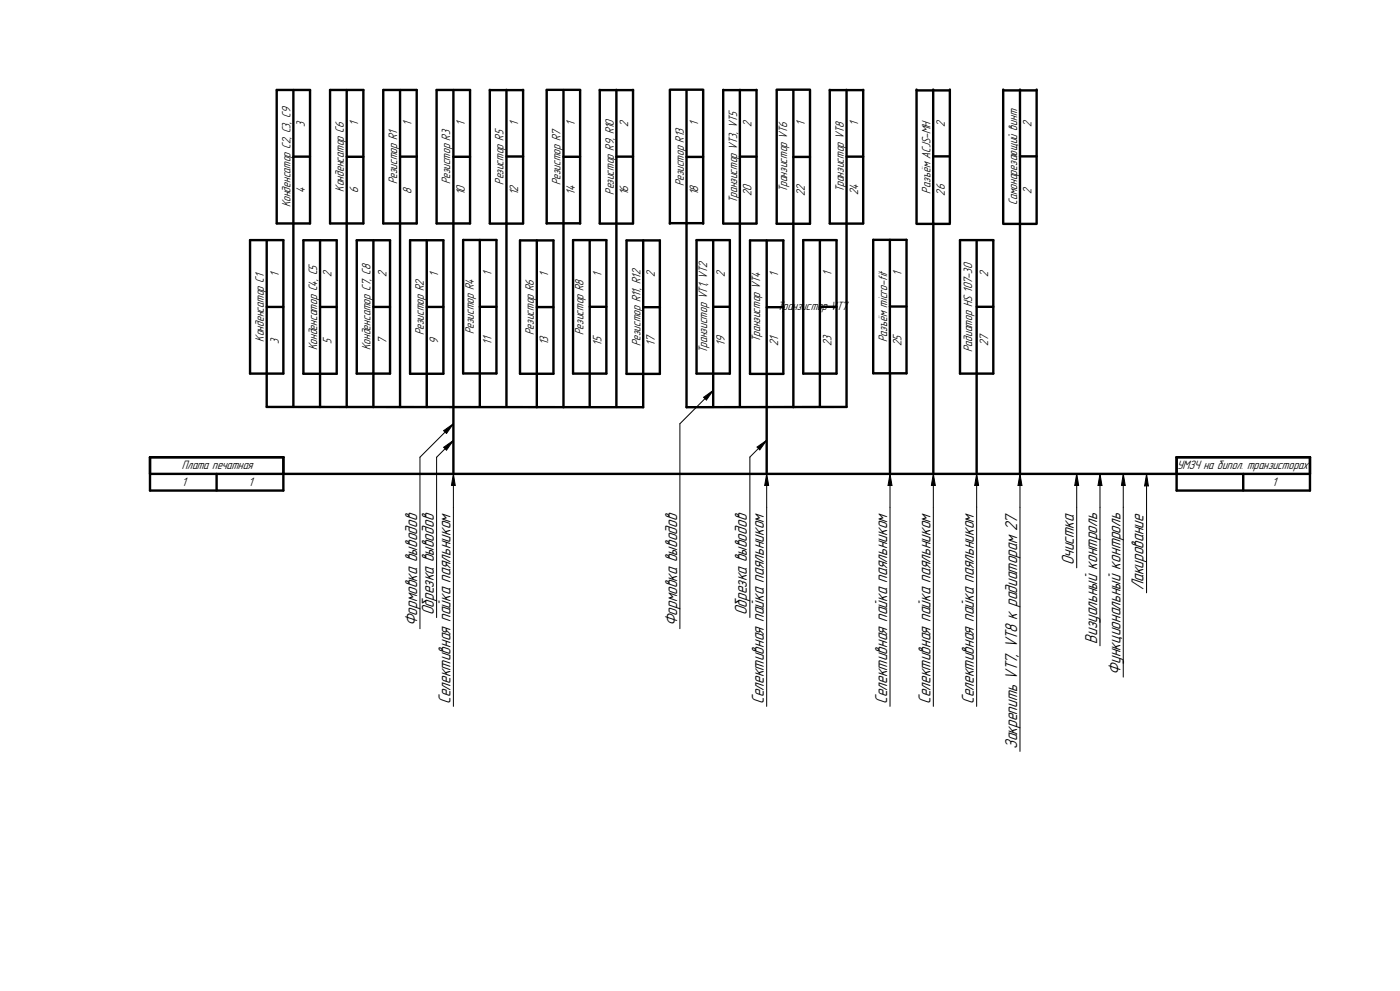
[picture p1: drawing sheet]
<svg xmlns="http://www.w3.org/2000/svg" width="420mm" height="297mm" viewBox="0 0 420 297" stroke-linecap="round" stroke-linejoin="round" font-family="sans-serif">
<g fill="none" stroke="#000" stroke-width=".72">
<path d="M83 27h10v40h-10zM88 27v95M99 27h10v40h-10zM104 27v95M115 27h10v40h-10zM120 27v95M131 27h10v40h-10zM136 27v115M146.9 27h10M146.9 26.9v40M151.9 26.9v95M156.9 26.9v40"/>
<path d="M164 26.9h10M164 27v40M169 27v95M174 27v40M179.9 27h10M179.9 26.9v40M184.9 26.9v95.1M189.9 26.9v40M201 26.9h9.9M201 27.1v40M210.9 27.1v40M217 27h9.9"/>
<path d="M217 26.9v40M222 26.9v95.1M226.9 26.9v40M233 27.1v40h10v-40M233 26.9h10M238 27.1v94.9M248.9 27h10.1M248.9 26.9v40M254 26.9v95.1h-48v-94.9M259 26.9v40M275 27.1h9.9M275 26.8v40"/>
<path d="M280 26.8v115.2M284.9 26.8v40M300.9 27.1h10.1M300.9 26.8v40M306 26.8v115.2M311 26.8v40M88 46.9h5M104 47h5M120 46.9h5M136 47h5M151.9 46.9h5M169 47h5"/>
<path d="M184.9 46.9h5M206 47h4.9M222 46.9h4.9M238 47h5M254 46.9h5M280 46.9h4.9M306 46.9h5M75 72h10v40h-10zM80 72v50h113v-49.9M91 72h10v40h-10zM96 72v50M107 72h10v40h-10z"/>
<path d="M112 72v50M123 72h10v40h-10zM128 72v50M138.9 71.9h10v40h-10zM143.9 71.9v50M146.9 67h10M156 72.1h10v39.9h-10zM161 72.1v49.9M164 66.9h10M171.9 72h10v40h-10zM176.9 72v50M179.9 67h10"/>
<path d="M188 72.1h10v40h-10zM201 66.9h9.9M209 72h9.9v40h-9.9zM214 72v50M217 67h9.9M225 72.1h10v40h-10zM230 72.1v69.9M241 72h10v40h-10zM246 72v50M248.9 67h10.1M262 71.9h9.9v40h-9.9zM267 71.9v40"/>
<path d="M275 67.1h9.9M288 72h10v40h-10zM293 72v70M300.9 67.1h10.1M80 92h5M96 92h5M112 92h5M128 92h5M143.9 91.9h5M161 92h5M176.9 91.9h5M193 92.1h5"/>
<path d="M214 91.9h4.9M230 92.1h5M246 91.9h5M267 91.9h4.9M293 91.9h5M267 111.9v30.1M45 137h40v10h-40zM353 137h40v10h-40zM45 142h348M65 142v5M373 142v5"/>
</g>
<g fill="none" stroke="#000" stroke-width=".3">
<path d="M211.1 119.1l2.9-2.1-2.1 2.9zM214 117l-10 10v61.4M133.1 129.1l2.9-2.1-2.1 2.9zM133.1 134.1l2.9-2.1-2.1 2.9zM136 127l-10 10v51.4M136 132l-5 5v48.1M227.1 134l2.9-2-2.1 2.8zM230 132l-5 5v48.1M136 142v69.7M136 142l.6 3.5h-1.2zM230 142l.6 3.5h-1.2zM230 142v69.7"/>
<path d="M267 142l.6 3.5h-1.2zM267 142v69.7M280 142l.6 3.5h-1.2zM280 142v69.7M293 142l.6 3.5h-1.2zM293 142v69.7M306 142l.6 3.5h-1.2zM306 142v83.2M323 142l.6 3.5h-1.2zM323 142v28.2M330 142l.6 3.5h-1.2zM330 142v51.5"/>
<path d="M337 142l.6 3.5h-1.2zM337 142v60.9M344 142.1v35.6M344 142.1l.5 3.5h-1.1z"/>
</g>
<g fill="#000">
<path d="M211.1 119.1l2.9-2.1-2.1 2.9zM133.1 129.1l2.9-2.1-2.1 2.9zM133.1 134.1l2.9-2.1-2.1 2.9zM227.1 134l2.9-2-2.1 2.8zM136 142l.6 3.5h-1.2zM230 142l.6 3.5h-1.2zM267 142l.6 3.5h-1.2zM280 142l.6 3.5h-1.2zM293 142l.6 3.5h-1.2zM306 142l.6 3.5h-1.2zM323 142l.6 3.5h-1.2zM330 142l.6 3.5h-1.2z"/>
<path d="M337 142l.6 3.5h-1.2zM344 142.1l.5 3.5h-1.1z"/>
</g>
<g font-size="4.9">
<text x="322.1" y="169.5" transform="rotate(-90 322.1 169.5)">Очистка</text>
<text x="343.1" y="177" transform="rotate(-90 343.1 177)">Лакирование</text>
<text x="130.1" y="184.4" transform="rotate(-90 130.1 184.4)">Обрезка выводов</text>
<text x="224.1" y="184.4" transform="rotate(-90 224.1 184.4)">Обрезка выводов</text>
<text x="125.1" y="187.7" transform="rotate(-90 125.1 187.7)">Формовка выводов</text>
<text x="203.1" y="187.7" transform="rotate(-90 203.1 187.7)">Формовка выводов</text>
<text x="329.1" y="192.9" transform="rotate(-90 329.1 192.9)">Визуальный контроль</text>
<text x="336.1" y="202.2" transform="rotate(-90 336.1 202.2)">Функциональный контроль</text>
<text x="135.1" y="211" transform="rotate(-90 135.1 211)">Селективная пайка паяльником</text>
<text x="229.1" y="211" transform="rotate(-90 229.1 211)">Селективная пайка паяльником</text>
<text x="266.1" y="211" transform="rotate(-90 266.1 211)">Селективная пайка паяльником</text>
<text x="279.1" y="211" transform="rotate(-90 279.1 211)">Селективная пайка паяльником</text>
<text x="292.1" y="211" transform="rotate(-90 292.1 211)">Селективная пайка паяльником</text>
<text x="305.1" y="224.5" transform="rotate(-90 305.1 224.5)">Закрепить VT7, VT8 к радиаторам 27</text>
</g>
<g font-size="3.5">
<text x="91.4" y="37.9" transform="rotate(-90 91.4 37.9)">3</text>
<text x="107.4" y="37.8" transform="rotate(-90 107.4 37.8)">1</text>
<text x="123.4" y="37.8" transform="rotate(-90 123.4 37.8)">1</text>
<text x="139.4" y="37.8" transform="rotate(-90 139.4 37.8)">1</text>
<text x="155.4" y="37.8" transform="rotate(-90 155.4 37.8)">1</text>
<text x="172.4" y="37.8" transform="rotate(-90 172.4 37.8)">1</text>
<text x="188.4" y="38.1" transform="rotate(-90 188.4 38.1)">2</text>
<text x="209.4" y="37.8" transform="rotate(-90 209.4 37.8)">1</text>
<text x="225.5" y="38.1" transform="rotate(-90 225.5 38.1)">2</text>
<text x="241.5" y="37.8" transform="rotate(-90 241.5 37.8)">1</text>
<text x="257.4" y="37.8" transform="rotate(-90 257.4 37.8)">1</text>
<text x="283.5" y="38" transform="rotate(-90 283.5 38)">2</text>
<text x="309.5" y="38" transform="rotate(-90 309.5 38)">2</text>
<text x="91.4" y="57.8" transform="rotate(-90 91.4 57.8)">4</text>
<text x="103.1" y="57.5" transform="rotate(-90 103.1 57.5)">Конденсатор C6</text>
<text x="107.4" y="58" transform="rotate(-90 107.4 58)">6</text>
<text x="119.1" y="55.3" transform="rotate(-90 119.1 55.3)">Резистор R1</text>
<text x="123.4" y="58" transform="rotate(-90 123.4 58)">8</text>
<text x="139.4" y="58.6" transform="rotate(-90 139.4 58.6)">10</text>
<text x="155.4" y="58.6" transform="rotate(-90 155.4 58.6)">12</text>
<text x="172.4" y="58.3" transform="rotate(-90 172.4 58.3)">14</text>
<text x="188.4" y="58.5" transform="rotate(-90 188.4 58.5)">16</text>
<text x="209.4" y="58.5" transform="rotate(-90 209.4 58.5)">18</text>
<text x="225.5" y="58.9" transform="rotate(-90 225.5 58.9)">20</text>
<text x="241.5" y="58.9" transform="rotate(-90 241.5 58.9)">22</text>
<text x="257.4" y="58.5" transform="rotate(-90 257.4 58.5)">24</text>
<text x="279.1" y="58" transform="rotate(-90 279.1 58)">Разъём ACJS-MH</text>
<text x="283.5" y="58.6" transform="rotate(-90 283.5 58.6)">26</text>
<text x="309.5" y="58" transform="rotate(-90 309.5 58)">2</text>
<text x="305.1" y="61.4" transform="rotate(-90 305.1 61.4)">Самонарезающий винт</text>
<text x="83.6" y="82.9" transform="rotate(-90 83.6 82.9)">1</text>
<text x="99.4" y="83.1" transform="rotate(-90 99.4 83.1)">2</text>
<text x="115.9" y="83.1" transform="rotate(-90 115.9 83.1)">2</text>
<text x="131.4" y="82.9" transform="rotate(-90 131.4 82.9)">1</text>
<text x="147.4" y="82.8" transform="rotate(-90 147.4 82.8)">1</text>
<text x="164.4" y="82.9" transform="rotate(-90 164.4 82.9)">1</text>
<text x="180.4" y="82.9" transform="rotate(-90 180.4 82.9)">1</text>
<text x="196.4" y="83.1" transform="rotate(-90 196.4 83.1)">2</text>
<text x="217.5" y="83.1" transform="rotate(-90 217.5 83.1)">2</text>
<text x="233.5" y="82.9" transform="rotate(-90 233.5 82.9)">1</text>
<text x="249.4" y="82.8" transform="rotate(-90 249.4 82.8)">1</text>
<text x="270.5" y="82.8" transform="rotate(-90 270.5 82.8)">1</text>
<text x="296.5" y="83" transform="rotate(-90 296.5 83)">2</text>
<text x="127.1" y="100.5" transform="rotate(-90 127.1 100.5)">Резистор R2</text>
<text x="79.1" y="102.4" transform="rotate(-90 79.1 102.4)">Конденсатор C1</text>
<text x="83.6" y="103" transform="rotate(-90 83.6 103)">3</text>
<text x="95.1" y="105" transform="rotate(-90 95.1 105)">Конденсатор C4, C5</text>
<text x="99.4" y="103.1" transform="rotate(-90 99.4 103.1)">5</text>
<text x="111.1" y="105" transform="rotate(-90 111.1 105)">Конденсатор C7, C8</text>
<text x="115.9" y="103.2" transform="rotate(-90 115.9 103.2)">7</text>
<text x="131.4" y="103.1" transform="rotate(-90 131.4 103.1)">9</text>
<text x="147.5" y="103.3" transform="rotate(-90 147.5 103.3)">11</text>
<text x="164.4" y="103.5" transform="rotate(-90 164.4 103.5)">13</text>
<text x="180.4" y="103.6" transform="rotate(-90 180.4 103.6)">15</text>
<text x="196.4" y="103.7" transform="rotate(-90 196.4 103.7)">17</text>
<text x="212.1" y="105.9" transform="rotate(-90 212.1 105.9)">Транзистор VT1, VT2</text>
<text x="217.5" y="103.6" transform="rotate(-90 217.5 103.6)">19</text>
<text x="233.5" y="103.7" transform="rotate(-90 233.5 103.7)">21</text>
<text x="249.4" y="103.7" transform="rotate(-90 249.4 103.7)">23</text>
<text x="266.1" y="102.6" transform="rotate(-90 266.1 102.6)">Разъём micro-fit</text>
<text x="270.5" y="103.8" transform="rotate(-90 270.5 103.8)">25</text>
<text x="291.7" y="105.5" transform="rotate(-90 291.7 105.5)">Радиатор HS 107-30</text>
<text x="296.5" y="103.8" transform="rotate(-90 296.5 103.8)">27</text>
<text x="54.6" y="140.6">Плата печатная</text>
<text x="353.1" y="140.6">УМЗЧ на бипол. транзисторах</text>
<text x="54.5" y="145.7">1</text>
<text x="74.5" y="145.5">1</text>
<text x="381.7" y="145.7">1</text>
</g>
<g font-size="3.4">
<text x="135.1" y="55.3" transform="rotate(-90 135.1 55.3)">Резистор R3</text>
<text x="151.1" y="55.3" transform="rotate(-90 151.1 55.3)">Резистор R5</text>
<text x="168.1" y="55.5" transform="rotate(-90 168.1 55.5)">Резистор R7</text>
<text x="184.1" y="58.3" transform="rotate(-90 184.1 58.3)">Резистор R9, R10</text>
<text x="205.1" y="55.9" transform="rotate(-90 205.1 55.9)">Резистор R13</text>
<text x="236.1" y="57.6" transform="rotate(-90 236.1 57.6)">Транзистор VT6</text>
<text x="253.1" y="57.6" transform="rotate(-90 253.1 57.6)">Транзистор VT8</text>
<text x="87.1" y="62.1" transform="rotate(-90 87.1 62.1)">Конденсатор C2, C3, C9</text>
<text x="221.1" y="60.9" transform="rotate(-90 221.1 60.9)">Транзистор VT3, VT5</text>
<text x="233.2" y="93">Транзистор VT7</text>
<text x="142.1" y="100.1" transform="rotate(-90 142.1 100.1)">Резистор R4</text>
<text x="160.1" y="100.3" transform="rotate(-90 160.1 100.3)">Резистор R6</text>
<text x="175.1" y="100.3" transform="rotate(-90 175.1 100.3)">Резистор R8</text>
<text x="192.1" y="103.7" transform="rotate(-90 192.1 103.7)">Резистор R11, R12</text>
<text x="228.1" y="102.5" transform="rotate(-90 228.1 102.5)">Транзистор VT4</text>
</g>
</svg>
